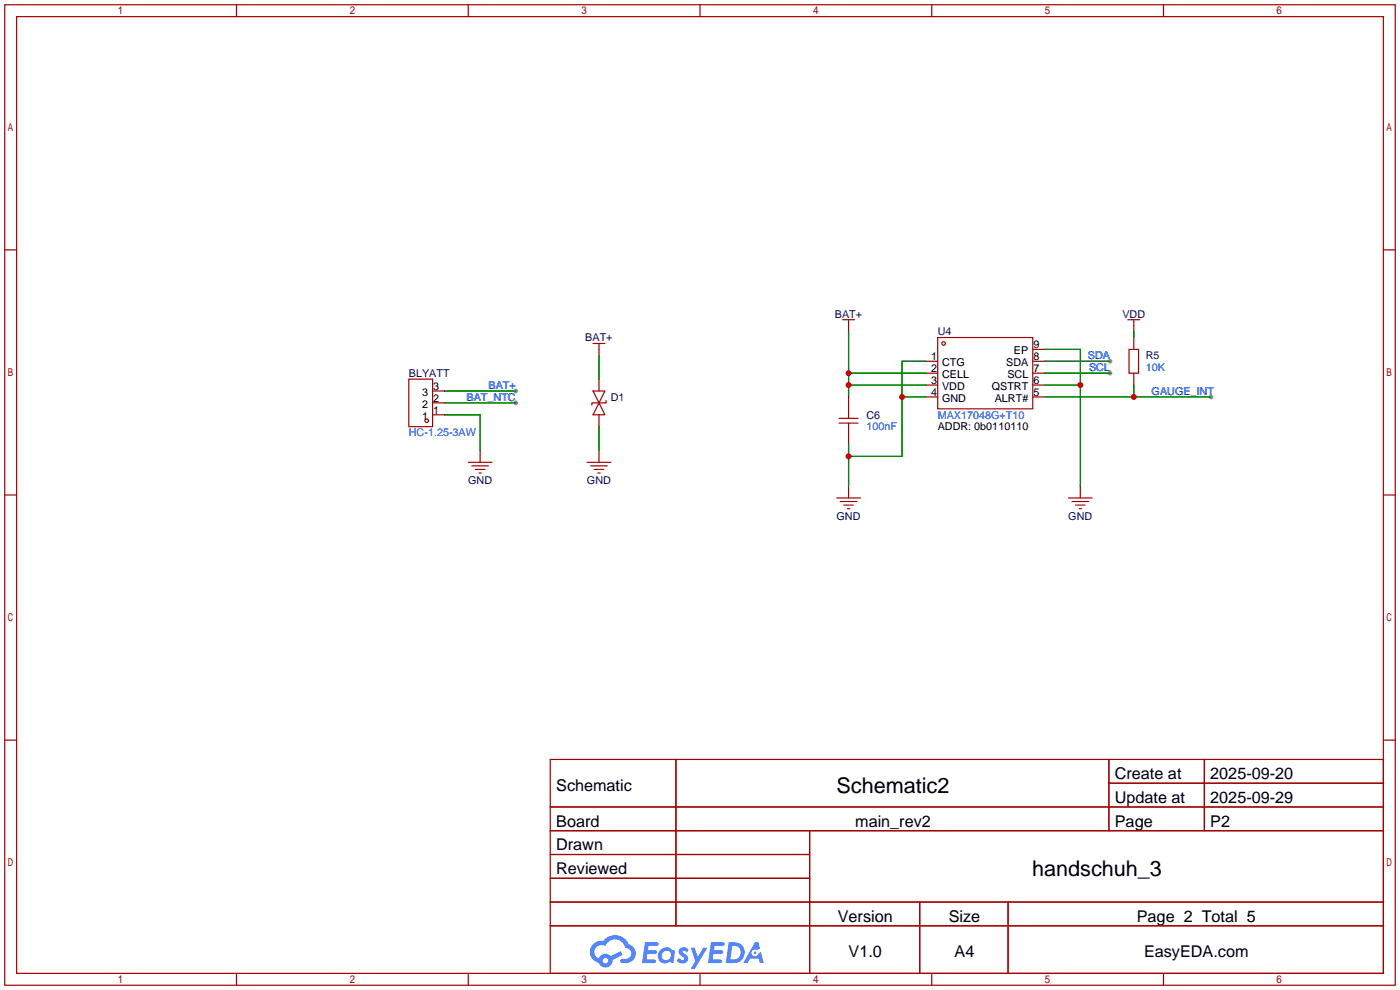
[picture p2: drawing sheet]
<svg xmlns="http://www.w3.org/2000/svg" width="299mm" height="212mm" viewBox="0 0 299 212" stroke-linecap="round" stroke-linejoin="round" font-family="sans-serif">
<g fill="#999">
<circle cx="237.2" cy="77.2" r=".51"/>
<circle cx="237.2" cy="79.8" r=".51"/>
<circle cx="258.8" cy="84.8" r=".51"/>
<circle cx="110.2" cy="83.6" r=".51"/>
<circle cx="110.2" cy="86.1" r=".51"/>
</g>
<g fill="none" stroke="#a10000" stroke-width=".25">
<path d="M1 1h297.2v209.6h-297.2zM3.6 3.6h292.1v204.4h-292.1zM50.5 1v2.6M100.1 1v2.6M149.6 1v2.6M199.1 1v2.6M248.7 1v2.6M1 53.4h2.6M295.7 53.4h2.5M1 105.8h2.6M295.7 105.8h2.5M1 158.2h2.6"/>
<path d="M295.7 158.2h2.5M117.6 162.3h178.1v45.7h-178.1zM117.6 172.5h178.1M117.6 177.5h178.1M144.5 162.3v35.6M173 177.5v30.5M237 162.3v15.2M237 167.4h58.7M257.4 162.3v15.2M117.6 182.6h55.4M117.6 192.8h178.1M117.6 187.7h55.4"/>
<path d="M117.6 197.9h178.1M196.6 192.8v15.2M215.4 192.8v15.2M50.5 208v2.6M100.1 208v2.6M149.6 208v2.6M199.1 208v2.6M248.7 208v2.6"/>
</g>
<g fill="#5487ff">
<path d="M145.3 202.7a1.3 1.3 0 0 1 1.9 .3l-.4 .6a.54 .54 0 0 0-.9-.2l.1 .2a1.34 1.34 0 0 1 .9 1.8 1.47 1.47 0 0 1-2.3-.1l.5-.6 .8 .5a.31 .31 0 0 0 .4-.3 .31 .31 0 0 0-.3-.4 1.12 1.12 0 0 1-.7-1.8z"/>
<path d="M147.6 202.5h.9l.6 2 1.2-2h.9l-2.7 4.6h-.9l1-1.7z"/>
<path d="M137.8 201.4h1.7a1.31 1.31 0 0 1 1.2 .2 .4 .4 0 0 1-.3 .5l-1.8 .1-.1 .9h1.6a.4 .4 0 0 1 .4 .4 .4 .4 0 0 1-.5 .4h-1.6l-.2 1.2h1.4a.46 .46 0 0 1 .5 0 .46 .46 0 0 1 .1 .5l-.4 .2h-2.6z"/>
<path d="M151.9 201.4h1.7a1.32 1.32 0 0 1 1.2 .2 .39 .39 0 0 1-.3 .5l-1.8 .1-.1 .9h1.6a.4 .4 0 0 1 .4 .4 .4 .4 0 0 1-.4 .4h-1.7l-.2 1.2h1.4a.46 .46 0 0 1 .5 0 .46 .46 0 0 1 .1 .5l-.4 .2h-2.6z"/>
<path d="M161.3 201.4h.8l.3 1.3-.6 .4a.75 .75 0 0 0-1.1 .3 .75 .75 0 0 0 .5 1 .75 .75 0 0 0 .9-.7l.5-.2 .6 2.3h-.8l-.3-.9h-1.8l-.5 .9h-1z"/>
<path d="M155.7 201.4l-.6 4.4h1.5a2.27 2.27 0 0 0 2.6-2.2 2.27 2.27 0 0 0-2.7-2.2zM156.5 202.1a1.5 1.5 0 0 1 1.8 1.6 1.5 1.5 0 0 1-1.9 1.4h-.3z"/>
<path d="M141.2 203a1.6 1.6 0 0 0-.3 2.3 1.6 1.6 0 0 0 2.3 .2l.7 .3 .3-2.4-.1-.3-.5-.1a1.58 1.58 0 0 0-2.4 0zM141.8 203.5a.98 .98 0 0 1 1.6 .4 .98 .98 0 0 1-1.1 1.3 .94 .94 0 0 1-.9-.7 .94 .94 0 0 1 .4-1z"/>
<path d="M126.8 201.8a2.37 2.37 0 0 0 1.1 4 1.54 1.54 0 0 0 1.8 1 1.54 1.54 0 0 0 1.2-1.6l2.2-1.1-.5-.8-2 1a1.57 1.57 0 0 0-2.7 .5 1.5 1.5 0 0 1-.7-2.1 1.5 1.5 0 0 1 2.2-.5 2.23 2.23 0 0 1 2.3-1.4 2.23 2.23 0 0 1 2 1.8 1.16 1.16 0 0 1 1.2 1.1 1.16 1.16 0 0 1-1.1 1.2h-.7a.47 .47 0 0 0-.5 .4 .47 .47 0 0 0 .4 .5 2.17 2.17 0 0 0 2.5-.9 2.17 2.17 0 0 0-.3-2.7l-.8-.4a3.2 3.2 0 0 0-5.5-.7l-1.1 .1zM128.8 205.3a.6 .6 0 0 1 1.2 0 .6 .6 0 0 1-1.2 0z"/>
<circle cx="161.4" cy="203.6" r=".28"/>
</g>
<g fill="none" stroke="#a10000" stroke-width=".25">
<path d="M126.7 73.4h2.6M128 73.4v2.5M180.1 68.3h2.5M181.4 68.3v2.6M197.9 77.2h2.5M197.9 79.8h2.5M200.4 72.1h20.3v15.3h-20.3zM220.7 77.2h2.6M220.7 79.8h2.6M220.7 74.7h2.6M241 68.3h2.6M241.3 74.7h2v5.1h-2z"/>
<path d="M242.3 68.3v2.6M242.3 72.1v2.6M242.3 79.8v2.5M87.4 81h5.1v10.2h-5.1zM92.5 88.6h2.5M92.5 86.1h2.5M92.5 83.6h2.5M100.1 98.8h5.1M100.8 99.6h3.6M102.6 96.3v2.5M125.5 98.8h5.1M126.2 99.6h3.6"/>
<path d="M126.7 83.6h2.6l-1.3 2.5zM128 86.1l1.3 2.5h-2.6zM128 81v2.6M128 88.6v2.6M128 96.3v2.5M129.5 85.6v.5h-3v.5M179.3 89.4h4.1M179.3 90.4h4.1M181.4 84.8v4.6M181.4 90.4v4.6M197.9 82.3h2.5M197.9 84.8h2.5"/>
<path d="M220.7 82.3h2.6M220.7 84.8h2.6M101.6 100.3h2M102.4 101.1h.5M127 100.3h2M127.8 101.1h.5M178.8 106.4h5.1M179.6 107.2h3.5M180.3 107.9h2.1M181.1 108.7h.5M181.4 103.9v2.5M228.3 106.4h5.1"/>
<path d="M229.1 107.2h3.6M229.9 107.9h2M230.6 108.7h.5M230.9 103.9v2.5"/>
<circle cx="201.7" cy="73.4" r=".38"/>
<circle cx="91.2" cy="89.9" r=".38"/>
</g>
<g fill="none" stroke="#008700" stroke-width=".25">
<path d="M128 75.9v5.1M181.4 70.9v13.9M181.4 79.8h16.5M197.9 77.2h-5.1v20.3h-11.4M223.3 79.8h13.9M223.3 77.2h13.9M223.3 74.7h7.6v29.2M242.3 70.9v1.2M95 83.6h15.2M95 86.1h15.2M95 88.6h7.6v7.7M128 91.2v5.1"/>
<path d="M181.4 95v8.9M181.4 82.3h16.5M192.8 84.8h5.1M223.3 82.3h7.6M223.3 84.8h35.5M242.3 82.3v2.5"/>
</g>
<g fill="#c00">
<circle cx="181.4" cy="79.8" r=".63"/>
<circle cx="181.4" cy="82.3" r=".63"/>
<circle cx="181.4" cy="97.5" r=".63"/>
<circle cx="192.8" cy="84.8" r=".63"/>
<circle cx="230.9" cy="82.3" r=".63"/>
<circle cx="242.3" cy="84.8" r=".63"/>
</g>
<g font-size="4.6">
<text x="178.8" y="169.4">Schematic2</text>
<text x="220.6" y="187.2">handschuh_3</text>
</g>
<g font-size="3.5">
<text x="238.3" y="166.5">Create at</text>
<text x="258.7" y="166.5">2025-09-20</text>
<text x="118.9" y="169.1">Schematic</text>
<text x="238.3" y="171.6">Update at</text>
<text x="258.7" y="171.6">2025-09-29</text>
<text x="118.9" y="176.7">Board</text>
<text x="182.8" y="176.7">main_rev2</text>
<text x="238.3" y="176.7">Page</text>
<text x="258.7" y="176.7">P2</text>
<text x="118.9" y="181.8">Drawn</text>
<text x="118.9" y="186.8">Reviewed</text>
<text x="179.1" y="197">Version</text>
<text x="202.8" y="197">Size</text>
<text x="243" y="197">Page 2 Total 5</text>
<text x="181.4" y="204.6">V1.0</text>
<text x="204" y="204.6">A4</text>
<text x="244.5" y="204.6">EasyEDA.com</text>
</g>
<g font-size="2.3" fill="#000080">
<text x="178.4" y="67.9">BAT+</text>
<text x="200.4" y="71.7">U4</text>
<text x="239.9" y="67.9">VDD</text>
<text x="125.1" y="72.9">BAT+</text>
<text x="244.9" y="76.8">R5</text>
<text x="87.4" y="80.6">BLYATT</text>
<text x="130.6" y="85.6">D1</text>
<text x="185.2" y="89.5">C6</text>
<text x="100.1" y="103.4">GND</text>
<text x="125.5" y="103.4">GND</text>
<text x="178.8" y="111">GND</text>
<text x="228.3" y="111">GND</text>
</g>
<g font-size="2.3">
<text x="199" y="77">1</text>
<text x="216.7" y="75.7">EP</text>
<text x="220.9" y="77">8</text>
<text x="220.9" y="74.4">9</text>
<text x="92.6" y="83.3">3</text>
<text x="199" y="79.5">2</text>
<text x="199" y="82.1">3</text>
<text x="201.3" y="78.3">CTG</text>
<text x="201.3" y="80.8">CELL</text>
<text x="201.3" y="83.3">VDD</text>
<text x="212" y="83.3">QSTRT</text>
<text x="215" y="78.3">SDA</text>
<text x="215.3" y="80.8">SCL</text>
<text x="220.9" y="82.1">6</text>
<text x="220.9" y="79.5">7</text>
<text x="90.2" y="89.7">1</text>
<text x="90.2" y="87.1">2</text>
<text x="90.2" y="84.6">3</text>
<text x="92.6" y="88.4">1</text>
<text x="92.6" y="85.9">2</text>
<text x="199" y="84.6">4</text>
<text x="201.3" y="85.9">GND</text>
<text x="212.6" y="85.9">ALRT#</text>
<text x="220.9" y="84.6">5</text>
<text x="200.4" y="92">ADDR: 0b0110110</text>
</g>
<g font-size="2.3" fill="#00f">
<text x="232.5" y="76.8">SDA</text>
<text x="104.4" y="83.1">BAT+</text>
<text x="232.7" y="79.3">SCL</text>
<text x="244.9" y="79.3">10K</text>
<text x="99.7" y="85.6">BAT_NTC</text>
<text x="200.4" y="89.5">MAX17048G+T10</text>
<text x="246.1" y="84.4">GAUGE_INT</text>
<text x="87.4" y="93.3">HC-1.25-3AW</text>
<text x="185.2" y="92">100nF</text>
</g>
</svg>
